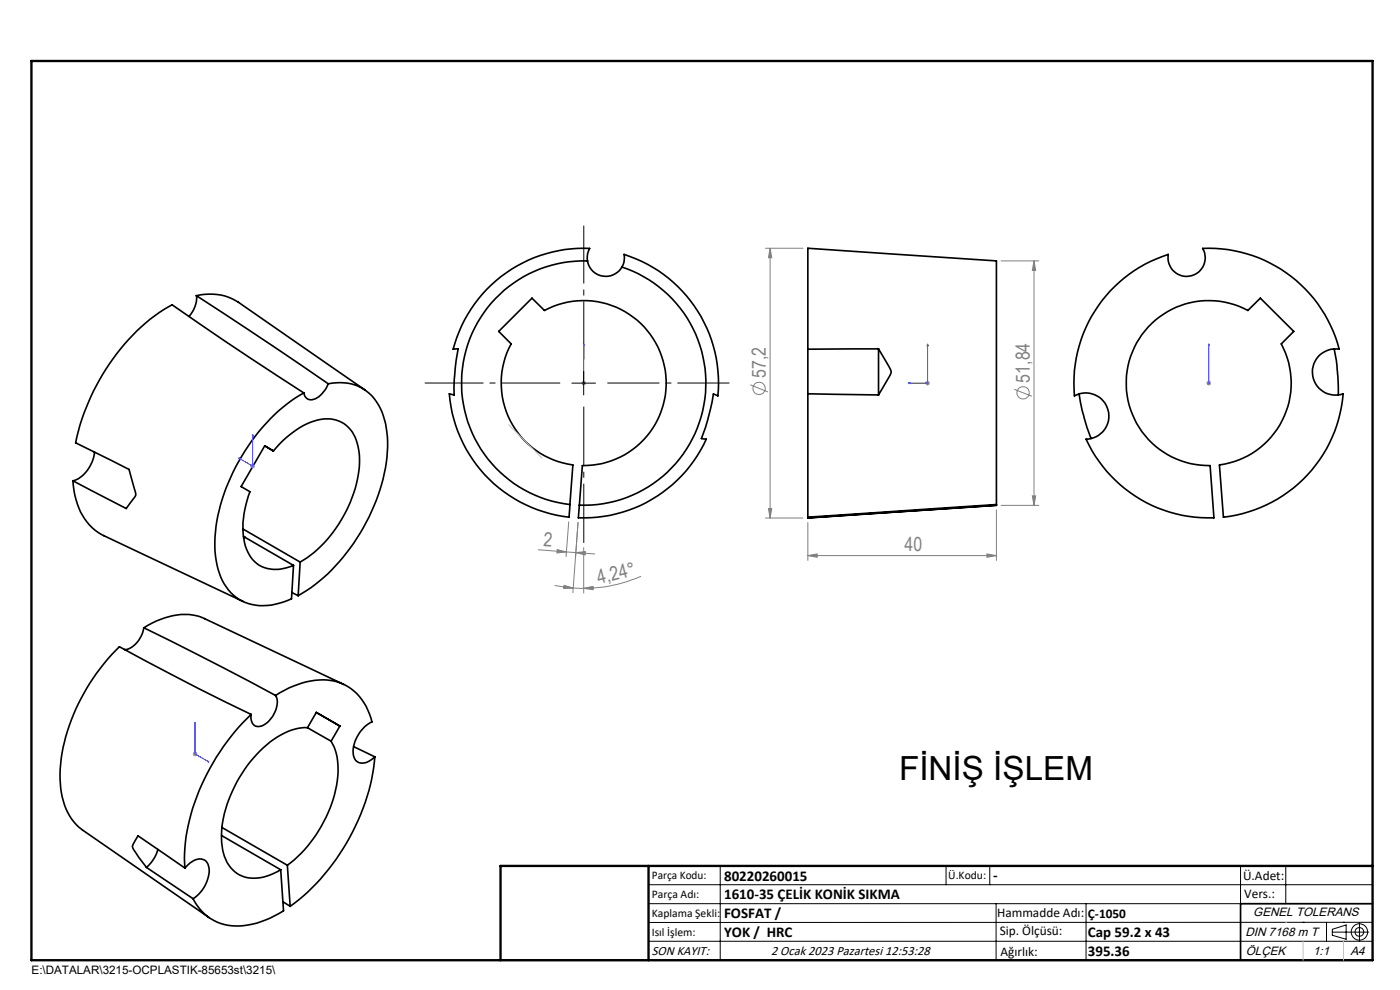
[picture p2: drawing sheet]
<svg xmlns="http://www.w3.org/2000/svg" width="297mm" height="210mm" viewBox="0 0 297 210" stroke-linecap="round" stroke-linejoin="round" font-family="sans-serif">
<g fill="none" stroke="#000" stroke-width=".35">
<path d="M124.6 55.3a25.9 25.9 0 0 0-26.6 24.1 25.9 25.9 0 0 0 22.9 27.6M124.6 55.3a3.9 3.9 0 0 0 3.2 3.3 3.9 3.9 0 0 0 4.1-2M124.6 55.3l.1-1.5 .4-1.1a28.7 28.7 0 0 0-29 21.4l1.1-.1-.4 2.4-.4 3.9-.1 3.5-1-.3a28.6 28.6 0 0 0 25.4 26.2l.2-2.7M131.9 56.6a25.9 25.9 0 0 1 17.4 29.2 25.9 25.9 0 0 1-26.4 21.4M131.9 56.6a3.6 3.6 0 0 0 .5-2.6 28.6 28.6 0 0 1 19.9 30l-1-.4-1.1 5.3-1.4 4.1 1 .2a28.6 28.6 0 0 1-27.1 16.6l.2-2.6M41.7 62.7a11.1 11.1 0 0 1 8.9 1.4l26.9 18.7M41.7 62.7l16.8 11.1 11.1 7.6M41.7 62.7a5.7 5.7 0 0 1-1.6 4.4M171.4 74.1v-21.4l40 2.6v51.7M171.4 74.1v9.4M186.4 74l2.1 3.6a1.8 1.8 0 0 1-.1 2.7l-2 3.5M186.4 74l-15 .1"/>
<path d="M186.4 74v9.8M235.5 61.8a28.7 28.7 0 0 1 12.3-7.8 3.9 3.9 0 0 0 4.6 4.6 3.9 3.9 0 0 0 2.7-5.9 28.6 28.6 0 0 1 29 21.4 4.9 4.9 0 0 0-5.7 5.2 4.9 4.9 0 0 0 6.5 4.2 28.7 28.7 0 0 1-25.4 26.2l-.8-11.1a17.5 17.5 0 0 0 13.1-25.7l2.7-2.6-7.1-7.1-2.7 2.7a17.5 17.5 0 0 0-25.3 11.2 17.5 17.5 0 0 0 17.3 21.7l.8 11a28.6 28.6 0 0 1-27.1-16.6 4.9 4.9 0 0 0 4.7-6.2 4.9 4.9 0 0 0-7.2-3 28.8 28.8 0 0 1 7.6-22.2zM283 74l.6 3.6 .3 6.2M20 95.9a7.4 7.4 0 0 1-4.2 6l-.3 .1M64.5 83.4l-16.9-11.1-11.1-7.6a42.1 42.1 0 0 0-17.2 19.5 42.4 42.4 0 0 0-3.2 9.7l11.3 5.7 1.3 4.7a1.19 1.19 0 0 1-.4 1.6l-1.5 2-11.3-5.9M64.5 83.4a39 39 0 0 0-16.1 19 29.7 29.7 0 0 0-2.4 17.4 10.1 10.1 0 0 0 7.4 8.4 13 13 0 0 0 8.4-1.2l.5-7.1M69.6 81.4a4.9 4.9 0 0 1-3.7 3.4l-.6-.1-.5-.4-.3-.9M69.6 81.4a9.7 9.7 0 0 1 12 7.6 28.3 28.3 0 0 1-1.8 17.2 41.1 41.1 0 0 1-14.7 19.1l-1.8 1.1M171.4 83.5l15 .3M171.4 83.5v26.2M228.9 83.6l1.1 5 1.5 4.4M15.5 102a14.4 14.4 0 0 0 4.6 10.5l1.9 1.1 29.6 14"/>
<path d="M51.5 112.2l12.2 7M51.6 113.8l.4 .2M52 114l10.3 5.9M52 114l-.3 .1M63.7 119.2a27.2 27.2 0 0 0 12.6-21.9 8.7 8.7 0 0 0-3.3-7.5 8 8 0 0 0-7.8 .1 21.6 21.6 0 0 0-7.2 5.8l-1.8-1.1-5 8.6 1.8 1.1a17.5 17.5 0 0 0-.7 12.1 6.5 6.5 0 0 0 8.5 4l1.5-.5M63.7 119.2l-.4 7.2M120.9 107l.6-8.4a17.5 17.5 0 0 1-13.1-25.7l-2.6-2.6 7.1-7.1 2.6 2.7a17.5 17.5 0 0 1 25.3 11.2 17.5 17.5 0 0 1-17.3 21.7l-.6 8.4M211.4 107.2l-40 2.7v-.2M211.4 107l-40 2.7M211.4 107.2l-40 2.6M211.4 107v.2M30.5 133.2a14.6 14.6 0 0 1 11.8-2.4l30.7 14.4"/>
<path d="M30.5 133.2l16.8 8.4 11.2 5.9M30.5 133.2a5.5 5.5 0 0 1-3.9 4.6h-.2M61.9 125.7l1.4 .7M53.3 151.5l-11.3-5.5-16.7-8.8a41.7 41.7 0 0 0-12.5 25.9 16.2 16.2 0 0 0 2.9 11.2l1.8 1.8 26.9 18.6M53.3 151.5a46.4 46.4 0 0 0-14.1 28.3v4.3M58.5 147.5a4.8 4.8 0 0 1-1.3 5.3 2.62 2.62 0 0 1-3.3 1.1l-.6-1.1v-1.3M58.5 147.5a16.9 16.9 0 0 1 12.5-3 10.7 10.7 0 0 1 7.7 7.8l.2 .8a7.4 7.4 0 0 0-3.9 7.1 2.04 2.04 0 0 0 3.4 1.2l1.1-.9M65.2 154.4a13.3 13.3 0 0 0-9.3 4.2 28.1 28.1 0 0 0-8.9 18.5 9.4 9.4 0 0 0 2.8 7.8 7.5 7.5 0 0 0 8.3 .4l1.4-.8M65.2 154.4l1.9-3.3 5 2.9-1.9 3.2M65.2 154.4l5 2.8M70.2 157.2a14.7 14.7 0 0 1 .8 11.3 28.2 28.2 0 0 1-10 15M75 158.4l4.5 2.1"/>
<path d="M47 177.2l12.5 7.3M47.1 175.5l13.9 8M79.5 160.5a45.8 45.8 0 0 1-17.9 31.8M31.1 184l-1.6-2.1-1.4-2.2 .2-.7 1-1.7 9.9 6.8M31.1 184l9.9 6.6M33.5 180.2a7.9 7.9 0 0 1-2.4 3.8M39.2 184.1a3.8 3.8 0 0 1 4.1-1.7 3.2 3.2 0 0 1 .8 4.1 7.5 7.5 0 0 1-3.1 4.1M59.5 184.5l.6 8.7a16.9 16.9 0 0 1-12.5 2.9 10 10 0 0 1-6.6-5.5M60 191.3l1.6 1M61 183.5l.6 8.8M291.2 191.7h-28v12M106.2 203.7h185"/>
</g>
<g fill="none" stroke="#808080" stroke-width=".21">
<path d="M162.4 52.7h8M163.4 52.7v57.2M163.4 52.7l.3 2h-.7zM212.4 55.3h8M219.4 55.3v51.9M219.4 55.3l.3 2.1h-.7zM53.1 98.9h1M53.2 98.5l.7 .7M53.6 98.3v1.1M53.9 98.5l-.7 .7M123.3 81.3h1M123.5 80.9l.7 .7"/>
<path d="M123.8 80.8v1M124.2 80.9l-.7 .7M159.2 81.6l3.7 1.5M196.3 81.3h1M196.4 80.9l.7 .7M196.8 80.8v1M197.1 80.9l-.7 .7M215.2 82.6l3.7 1.5M255.9 81.3h1M256.1 80.9l.7 .7M256.4 80.8v1M256.8 80.9l-.7 .7"/>
<path d="M114.2 116.6l6 .5M118.2 116.6l2 .5-2.1 .2zM120.2 117.1l6 .4M120.7 110.7l-.6 7.4M122.2 117.2l2-.2-.1 .7zM122.6 110.8l-1.1 14.9M123.8 116.2v9.6M162.4 109.9h8M163 107.9h.7l-.3 2zM171.4 117.9l2-.4v.7zM171.4 110.8v8.1M171.4 117.9h40"/>
<path d="M209.4 117.5l2 .4-2 .3zM211.4 108.2v10.7M212.4 107.2h8M219 105.2h.7l-.3 2zM117.7 124.2l3.9 .5M119.7 124.2l1.9 .5-2 .1zM121.6 124.7l2.2 .1M123.8 124.8l2-.4v.7zM136 122.2a31 31 0 0 1-12.2 2.6M40.9 159.9h1M41 159.6l.7 .7M41.4 159.4v1"/>
<path d="M41.7 159.6l-.7 .7"/>
<circle cx="161" cy="82.4" r="1.3"/>
<circle cx="217.1" cy="83.3" r="1.31"/>
</g>
<g fill="none" stroke="#000" stroke-width=".21">
<path d="M123.8 78.8v5M121.3 81.3h5M137.6 187.7h153.6M137.6 191.7h153.6M137.6 199.7h153.6M152.8 183.7v20M200.7 183.7v4M210 183.7v4M211.3 191.7v12M230.4 191.7v12M263.2 183.7v20M272.8 183.7v8"/>
<path d="M276.4 195.6h.1M281.4 195.6v4.1M282.6 197.7h7.8M282.6 197.1l3-.9v3l-3-.8zM285 195.6h.1M288.4 195.8v3.8M291.2 195.6l-153.6 .1"/>
<circle cx="288.4" cy="197.7" r="1.74"/>
<circle cx="288.4" cy="197.7" r=".93"/>
</g>
<g fill="none" stroke="#00f" stroke-width=".21">
<path d="M123.8 72.9v.5v-.5M123.8 72.9v8.4M196.8 72.9v8.4h-4.2M196.8 72.9l.1 .5h-.2zM256.4 72.9v.5v-.5M256.4 72.9v8.4M50.6 97.1l.3 .2v.1zM53.6 92.1l.1 .4-.2-.2zM53.6 92.1v6.8l-3-1.8M123.8 81.2v.2zM123.8 81.3h.1M192.6 81.3l.4-.1v.2z"/>
<path d="M256.4 81.2v.2zM256.4 81.3h.1M41.4 153.2l.1 .4-.2-.2zM41.4 153.2v6.7l2.9 1.7M44 161.4l.3 .2h-.3z"/>
</g>
<path d="M123.8 76.2v-28.3" fill="none" stroke="#000" stroke-width=".21" stroke-dasharray="15.2 1.3 1.3 1.3" stroke-dashoffset="3" stroke-linecap="butt"/>
<path d="M118.8 81.2h-28.7" fill="none" stroke="#000" stroke-width=".21" stroke-dasharray="15.2 1.3 1.3 1.3" stroke-dashoffset="2.8" stroke-linecap="butt"/>
<path d="M123.8 86.2v29" fill="none" stroke="#000" stroke-width=".21" stroke-dasharray="15.2 1.3 1.3 1.3" stroke-dashoffset="2.7" stroke-linecap="butt"/>
<path d="M128.8 81.2h25.9" fill="none" stroke="#000" stroke-width=".21" stroke-dasharray="15.2 1.3 1.3 1.3" stroke-dashoffset="4.2" stroke-linecap="butt"/>
<path d="M6.7 12.9h284.5v190.8h-284.5zM137.6 183.7v20M291.2 183.7h-185v20" fill="none" stroke="#000" stroke-width=".5"/>
<path d="M107.9 90.1l7.1 7.1M272.8 195.6h.1M276.4 199.7v4M285 199.7v4" fill="none" stroke="#c0c0c0" stroke-width=".21"/>
<g fill="#00f">
<path d="M123.8 81.2v.2zM123.8 72.9v.5z"/>
<path d="M192.6 81.3l.4 .1v-.2zM196.8 72.9l-.1 .5h.2z"/>
<path d="M256.4 81.2v.2zM256.4 72.9v.5zM44 161.4l.3 .2h-.3zM41.4 153.2l.1 .4-.2-.2zM50.6 97.1l.3 .3v-.1zM53.6 92.1l-.1 .2 .2 .2z"/>
</g>
<g fill="#808080">
<path d="M122.2 117.2l2-.2-.1 .7zM118.2 116.6l2 .5-2.1 .2z"/>
<path d="M171.4 117.9l2-.4v.7zM209.4 117.5l2 .4-2 .3z"/>
<path d="M119.7 124.2l1.9 .5-2 .1zM123.8 124.8l2-.4v.7z"/>
<path d="M163.4 52.7l.3 2h-.7zM163 107.9h.7l-.3 2zM219.4 55.3l.3 2.1h-.7zM219 105.2h.7l-.3 2z"/>
</g>
<text font-size="7.1" x="190.7" y="165.5">FİNİŞ İŞLEM</text>
<g font-size="4.1" fill="#808080">
<text x="162.5" y="80.2" transform="rotate(-90 162.5 80.2)">57,2</text>
<text x="218.5" y="81.2" transform="rotate(-90 218.5 81.2)">51,84</text>
<text x="115.2" y="115.8" transform="rotate(4 115.2 115.8)">2</text>
<text x="191.9" y="116.9">40</text>
<text x="127.1" y="124" transform="rotate(-14 127.1 124)">4,24°</text>
</g>
<g font-size="3.2">
<text x="153.6" y="186.8">80220260015</text>
<text x="153.6" y="190.8">1610-35 ÇELİK KONİK SIKMA</text>
<text x="210.7" y="186.6">-</text>
<text x="153.6" y="194.8">FOSFAT /</text>
<text x="153.6" y="198.8">YOK / HRC</text>
<text x="230.8" y="198.7">Cap 59.2 x 43</text>
<text x="230.8" y="202.8">395.36</text>
</g>
<g font-size="2.8">
<text x="263.7" y="186.7">Ü.Adet:</text>
<text x="263.9" y="190.5">Vers.:</text>
<text x="211.5" y="194.5">Hammadde Adı:</text>
<text x="230.8" y="194.7">Ç-1050</text>
<text x="138.3" y="202.6">SON KAYIT:</text>
<text x="163.6" y="202.6">2 Ocak 2023 Pazartesi 12:53:28</text>
<text x="212.1" y="198.4">Sip. Ölçüsü:</text>
<text x="212.2" y="202.7">Ağırlık:</text>
</g>
<g font-size="2.6">
<text x="265.9" y="194.4">GENEL TOLERANS</text>
<text x="264.2" y="198.5">DIN 7168 m T</text>
<text x="264.3" y="202.6">ÖLÇEK</text>
<text x="278.5" y="202.6">1:1</text>
<text x="286.5" y="202.6">A4</text>
</g>
<g font-size="2.5">
<text x="138.3" y="186.4">Parça Kodu:</text>
<text x="138.3" y="190.5">Parça Adı:</text>
<text x="201.2" y="186.5">Ü.Kodu:</text>
<text x="138.3" y="194.5">Kaplama Şekli:</text>
<text x="138.3" y="198.6">Isıl İşlem:</text>
<text x="6.7" y="206.7">E:\DATALAR\3215-OCPLASTIK-85653st\3215\</text>
</g>
</svg>
